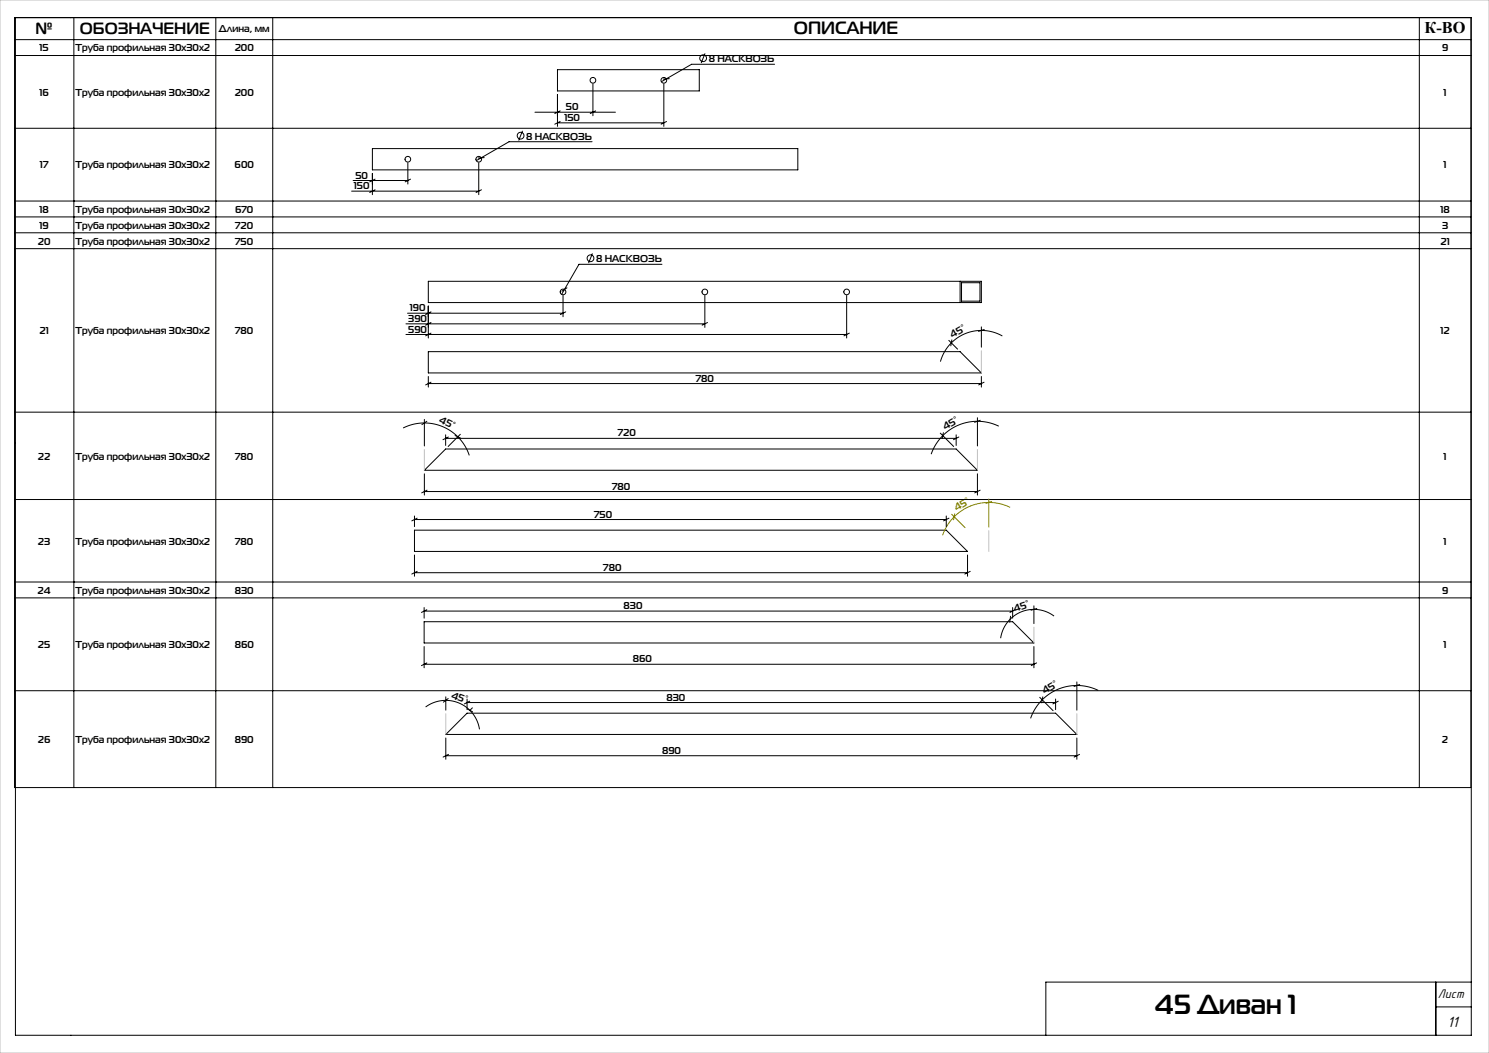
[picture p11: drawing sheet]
<svg xmlns="http://www.w3.org/2000/svg" width="420mm" height="297mm" viewBox="0 0 420 297" stroke-linecap="round" stroke-linejoin="round" font-family="sans-serif">
<g fill="none" stroke="#000" stroke-width=".28">
<path d="M4.1 4.9h410.8v217.2h-410.8zM4.1 11.2h410.8M4.1 15.7h410.8M4.4 5h410.6v287h-410.6zM20.8 4.9v217.2M60.9 4.9v217.2M76.9 4.9v217.2M157.2 19.7h40v6h-40zM198.9 15.1l-1.1 2.7M218.5 18.1h-23.4l-8.5 5M400.3 4.9v217.2M4.1 36.2h410.8"/>
<path d="M147.4 36.9l-1.1 2.7M150.9 31.7h22.7M157.2 26.7v9M157.2 34.7h30M158 31.3l-1.5 .7M158 34.3l-1.5 .7M167 40h-23.4l-9.3 5.3M167.2 23.7v9M168 31.3l-1.5 .7M187.2 23.7v12M188 34.3l-1.5 .7M188.8 22.2l-1.7 .1"/>
<path d="M4.1 56.7h410.8M99.2 53.9h35.8M99.6 50.9h15.4M105 41.9h120v6h-120zM105 48.9v6M105.8 50.5l-1.5 .8M105.8 53.5l-1.5 .8M115 45.9v6M115.8 50.5l-1.5 .8M135 45.9v9M135.8 53.5l-1.5 .8M136.6 44.5l-1.7 .1"/>
<path d="M4.1 61.2h410.8M4.1 65.7h410.8M4.1 70.1h410.8M120.8 79.3h156v6h-156zM167.1 71.5l-1.1 2.7M186.7 74.6h-23.4l-4.9 8.4M270.8 79.3v6M271.2 79.7h5.2v5.2h-5.2zM114.5 91.3h84.3M114.5 94.3h124.3M115 88.3h43.8M120.8 86.3v9"/>
<path d="M120.8 99.2h150l6 6h-156zM121.6 88l-1.5 .7M121.6 91l-1.5 .7M121.6 94l-1.5 .7M158.8 83.3v6M159.6 88l-1.5 .7M159.9 81.2l-1.4 .9M198.8 83.3v9M199.6 91l-1.5 .7M238.8 83.3v12M239.6 94l-1.5 .7M267.6 96l2.5 2.5"/>
<path d="M268.5 95.9l-.3 1.6M276.8 92.2v5.7M277.6 92.9l-1.6 .6M282.7 94.8a12 12 0 0 0-17.4 7.2M4.1 116.2h410.8M119.7 118.3v7.5M120.4 118.8l-1.4 1M120.8 106.2v3M120.8 108.2h156M121.6 107.8l-1.5 .8M275.7 117.8v8M276.5 118.5l-1.6 .6"/>
<path d="M276.8 106.2v3M277.6 107.8l-1.5 .8M113.7 120.7a13.3 13.3 0 0 1 18.7 7.7M119.7 133.6v6M119.7 138.6h156M120.5 138.3l-1.6 .7M125.7 126.6h144l6 6h-156zM125.7 122.6v3M125.7 123.6h144M126.5 123.3l-1.6 .7M128.4 122.8l1.5 .8M129.8 122.5l-3.4 3.4"/>
<path d="M265.2 122.2l3.8 3.7M266.1 122l-.3 1.7M269.7 122.6v3M270.5 123.3l-1.6 .7M275.7 133.6v6M276.5 138.3l-1.6 .7M281.7 120.2a13.8 13.8 0 0 0-19 7.9M4.1 140.9h410.8M116.9 149.5h150l6 6h-156zM116.9 145.5v3M116.9 156.5v6M116.9 146.5h150"/>
<path d="M117.7 146.2l-1.6 .7M266.9 145.5v3M267.7 146.2l-1.6 .7M272.9 156.5v6M4.1 164.2h410.8M4.1 168.6h410.8M116.9 161.5h156M117.7 161.2l-1.6 .7M119.6 171.4v3M119.6 175.4h166l6 6h-172zM119.6 172.4h166M120.4 172l-1.5 .7"/>
<path d="M273.7 161.2l-1.6 .7M285 173.8l-.2 1.7M285.6 171.4v3M286.4 172l-1.5 .7M291.6 170.9v5M292.5 171.6l-1.7 .5M297.3 173.8a9.5 9.5 0 0 0-15.1 6.2M4.1 194.8h410.8M119.6 182.4v6M119.6 187.4h172M120 199.4a9.6 9.6 0 0 1 15.3 6.3M120.4 187l-1.5 .7"/>
<path d="M125.7 196.5v3.8M126.4 197l-1.3 1M131.7 197.2v3M131.7 198.2h166M131.8 199.9l1.5 .9M132.5 197.8l-1.5 .7M133.3 199.6l-.8 .8M291.6 182.4v6M292.4 187l-1.5 .7M293.3 196.7l3.7 3.7M294.1 196.5l-.3 1.7M297.7 197.2v3"/>
<path d="M298.5 197.8l-1.5 .7M303.7 192.3v8M304.6 193.1l-1.7 .5M309.8 194.7a13.8 13.8 0 0 0-19.1 7.9M125.7 208.2v6M125.7 213.2h178M126.5 212.8l-1.5 .7M131.7 201.2h166l6 6h-178zM303.7 208.2v6M304.5 212.8l-1.5 .7M405 277v15M415 277h-120v15"/>
<path d="M405 284h10"/>
<circle cx="198.3" cy="16.4" r=".95"/>
<circle cx="146.8" cy="38.3" r=".95"/>
<circle cx="167.2" cy="22.7" r=".8"/>
<circle cx="187.2" cy="22.7" r=".8"/>
<circle cx="115" cy="44.9" r=".8"/>
<circle cx="135" cy="44.9" r=".8"/>
<circle cx="166.6" cy="72.8" r=".95"/>
<circle cx="158.8" cy="82.3" r=".8"/>
<circle cx="198.8" cy="82.3" r=".8"/>
<circle cx="238.8" cy="82.3" r=".8"/>
</g>
<path d="M268.4 145.1l3.8 3.7M269.3 144.9l-.3 1.7M278.9 140.7v8M279.7 141.4l-1.6 .6M284.9 143.1a13.8 13.8 0 0 0-19 7.9" fill="none" stroke="#808000" stroke-width=".28"/>
<path d="M0 0h420v297h-420zM276.8 98.9v6.3M119.7 126.8v5.8M275.7 126.8v5.8M278.9 149.7v5.8M291.6 176.9v4.5M125.7 201.3v5.9M303.7 201.3v5.9" fill="none" stroke="#c0c0c0" stroke-width=".28"/>
<text font-size="7.8" x="325.8" y="285.9">45 Диван 1</text>
<text font-size="5" x="224" y="9.6">ОПИСАНИЕ</text>
<g font-size="4.6">
<text x="10" y="9.7">№</text>
<text x="22.5" y="9.7">ОБОЗНАЧЕНИЕ</text>
<text x="401.8" y="9.2">К-ВО</text>
</g>
<text font-size="4.4" x="408.3" y="289.8">11</text>
<text font-size="3.7" x="405.6" y="281.4">Лист</text>
<g font-size="2.8">
<text x="61.7" y="9.1">Длина, мм</text>
<text x="11.2" y="14.5">15</text>
<text x="21.3" y="14.5">Труба профильная 30х30х2</text>
<text x="66.2" y="14.5">200</text>
<text x="199.9" y="17.6">8 НАСКВОЗЬ</text>
<text x="406.8" y="14.5">9</text>
<text x="11.1" y="27">16</text>
<text x="21.3" y="27">Труба профильная 30х30х2</text>
<text x="66.2" y="27">200</text>
<text x="407.2" y="27">1</text>
<text x="159.2" y="34.1">150</text>
<text x="159.6" y="31.1">50</text>
<text x="148.4" y="39.4">8 НАСКВОЗЬ</text>
<text x="11.3" y="47.5">17</text>
<text x="21.3" y="47.5">Труба профильная 30х30х2</text>
<text x="66.2" y="47.5">600</text>
<text x="407.2" y="47.5">1</text>
<text x="99.8" y="53.4">150</text>
<text x="100.3" y="50.4">50</text>
<text x="11.1" y="60">18</text>
<text x="11.2" y="64.5">19</text>
<text x="21.3" y="60">Труба профильная 30х30х2</text>
<text x="21.3" y="64.5">Труба профильная 30х30х2</text>
<text x="66.3" y="60">670</text>
<text x="66.4" y="64.5">720</text>
<text x="406.3" y="60">18</text>
<text x="406.7" y="64.5">3</text>
<text x="10.7" y="69">20</text>
<text x="21.3" y="69">Труба профильная 30х30х2</text>
<text x="66.4" y="69">750</text>
<text x="406.3" y="69">21</text>
<text x="168.1" y="74">8 НАСКВОЗЬ</text>
<text x="115.6" y="87.8">190</text>
<text x="11.2" y="94.3">21</text>
<text x="21.3" y="94.3">Труба профильная 30х30х2</text>
<text x="66.3" y="94.3">780</text>
<text x="115.2" y="90.8">390</text>
<text x="115.2" y="93.8">590</text>
<text x="268.6" y="95.4" transform="rotate(-29 268.6 95.4)">45°</text>
<text x="406.3" y="94.3">12</text>
<text x="196.3" y="107.6">780</text>
<text x="123.7" y="119.1" transform="rotate(26 123.7 119.1)">45°</text>
<text x="174.3" y="123.1">720</text>
<text x="266.6" y="121.3" transform="rotate(-30 266.6 121.3)">45°</text>
<text x="10.7" y="129.6">22</text>
<text x="21.3" y="129.6">Труба профильная 30х30х2</text>
<text x="66.3" y="129.6">780</text>
<text x="407.2" y="129.6">1</text>
<text x="172.7" y="138.1">780</text>
<text x="167.6" y="146">750</text>
<text x="10.7" y="153.6">23</text>
<text x="21.3" y="153.6">Труба профильная 30х30х2</text>
<text x="66.3" y="153.6">780</text>
<text x="407.2" y="153.6">1</text>
<text x="170.2" y="161">780</text>
<text x="10.6" y="167.5">24</text>
<text x="21.3" y="167.5">Труба профильная 30х30х2</text>
<text x="66.2" y="167.5">830</text>
<text x="406.8" y="167.5">9</text>
<text x="175.9" y="171.8">830</text>
<text x="286.3" y="172.6" transform="rotate(-18 286.3 172.6)">45°</text>
<text x="10.7" y="182.8">25</text>
<text x="21.3" y="182.8">Труба профильная 30х30х2</text>
<text x="66.2" y="182.8">860</text>
<text x="407.2" y="182.8">1</text>
<text x="178.5" y="186.8">860</text>
<text x="127.1" y="196.8" transform="rotate(21 127.1 196.8)">45°</text>
<text x="188" y="197.6">830</text>
<text x="294.6" y="195.8" transform="rotate(-30 294.6 195.8)">45°</text>
<text x="10.7" y="209.6">26</text>
<text x="21.3" y="209.6">Труба профильная 30х30х2</text>
<text x="66.2" y="209.6">890</text>
<text x="406.7" y="209.6">2</text>
<text x="186.8" y="212.6">890</text>
</g>
<text font-size="2.8" fill="#808000" x="269.8" y="144.2" transform="rotate(-30 269.8 144.2)">45°</text>
</svg>
